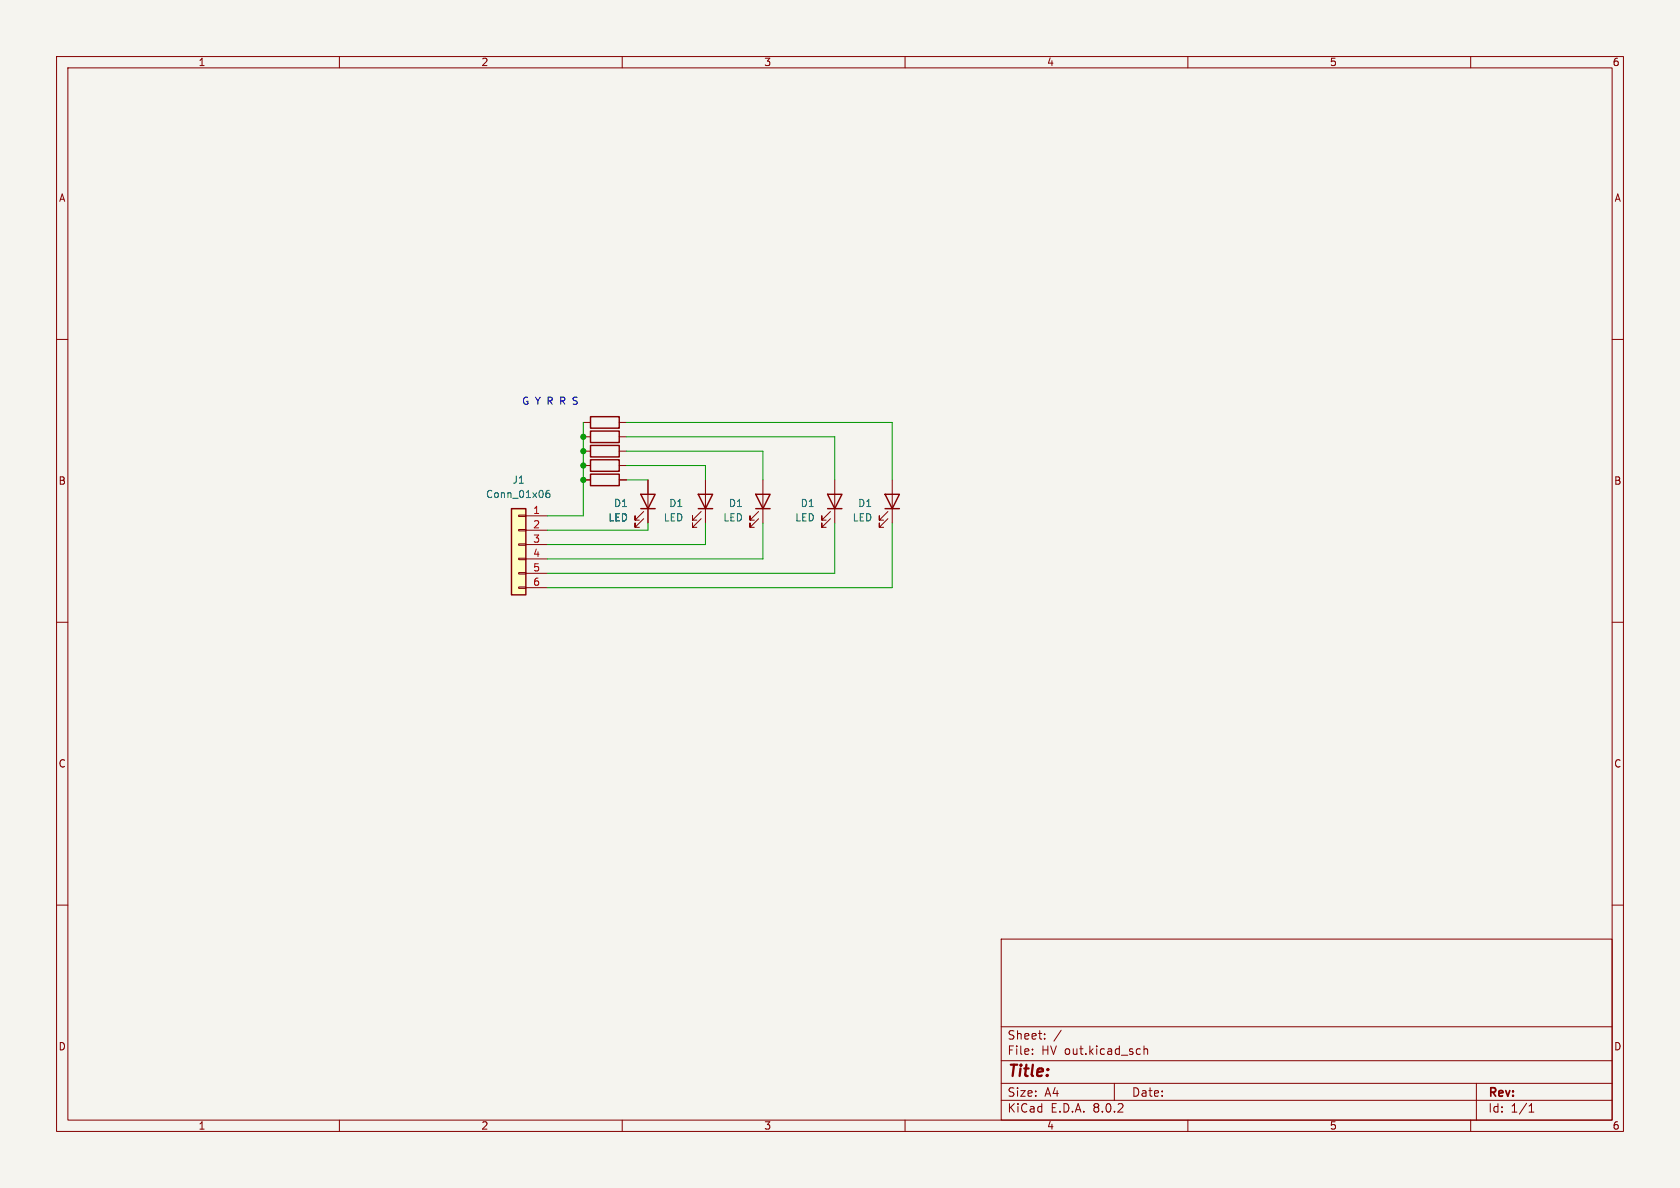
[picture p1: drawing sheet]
(kicad_sch (version 20230121) (generator eeschema)

 (paper "A4")

 (lib_symbols
  (symbol "Connector_Generic:Conn_01x06" (pin_names (offset 1.016) hide) (in_bom yes) (on_board yes)
   (property "Reference" "J" (at 0 7.62 0) (effects (font (size 1.27 1.27))))
   (property "Value" "Conn_01x06" (at 0 -10.16 0) (effects (font (size 1.27 1.27))))
   (property "Footprint" "" (at 0 0 0) (effects (font (size 1.27 1.27)) hide))
   (property "Datasheet" "~" (at 0 0 0) (effects (font (size 1.27 1.27)) hide))
   (symbol "Conn_01x06_1_1"
    (rectangle (start -1.27 -7.493) (end 0 -7.747) (stroke (width 0.1524) (type default)) (fill (type none)))
    (rectangle (start -1.27 -4.953) (end 0 -5.207) (stroke (width 0.1524) (type default)) (fill (type none)))
    (rectangle (start -1.27 -2.413) (end 0 -2.667) (stroke (width 0.1524) (type default)) (fill (type none)))
    (rectangle (start -1.27 0.127) (end 0 -0.127) (stroke (width 0.1524) (type default)) (fill (type none)))
    (rectangle (start -1.27 2.667) (end 0 2.413) (stroke (width 0.1524) (type default)) (fill (type none)))
    (rectangle (start -1.27 5.207) (end 0 4.953) (stroke (width 0.1524) (type default)) (fill (type none)))
    (rectangle (start -1.27 6.35) (end 1.27 -8.89) (stroke (width 0.254) (type default)) (fill (type background)))
    (pin passive line (at -5.08 5.08 0) (length 3.81) (name "Pin_1" (effects (font (size 1.27 1.27)))) (number "1" (effects (font (size 1.27 1.27)))))
    (pin passive line (at -5.08 2.54 0) (length 3.81) (name "Pin_2" (effects (font (size 1.27 1.27)))) (number "2" (effects (font (size 1.27 1.27)))))
    (pin passive line (at -5.08 0 0) (length 3.81) (name "Pin_3" (effects (font (size 1.27 1.27)))) (number "3" (effects (font (size 1.27 1.27)))))
    (pin passive line (at -5.08 -2.54 0) (length 3.81) (name "Pin_4" (effects (font (size 1.27 1.27)))) (number "4" (effects (font (size 1.27 1.27)))))
    (pin passive line (at -5.08 -5.08 0) (length 3.81) (name "Pin_5" (effects (font (size 1.27 1.27)))) (number "5" (effects (font (size 1.27 1.27)))))
    (pin passive line (at -5.08 -7.62 0) (length 3.81) (name "Pin_6" (effects (font (size 1.27 1.27)))) (number "6" (effects (font (size 1.27 1.27)))))))
  (symbol "Device:LED" (pin_numbers hide) (pin_names (offset 1.016) hide) (in_bom yes) (on_board yes)
   (property "Reference" "D" (at 0 2.54 0) (effects (font (size 1.27 1.27))))
   (property "Value" "LED" (at 0 -2.54 0) (effects (font (size 1.27 1.27))))
   (property "Footprint" "" (at 0 0 0) (effects (font (size 1.27 1.27)) hide))
   (property "Datasheet" "~" (at 0 0 0) (effects (font (size 1.27 1.27)) hide))
   (symbol "LED_0_1"
    (polyline (pts (xy -1.27 -1.27) (xy -1.27 1.27)) (stroke (width 0.254) (type default)) (fill (type none)))
    (polyline (pts (xy -1.27 0) (xy 1.27 0)) (stroke (width 0) (type default)) (fill (type none)))
    (polyline (pts (xy 1.27 -1.27) (xy 1.27 1.27) (xy -1.27 0) (xy 1.27 -1.27)) (stroke (width 0.254) (type default)) (fill (type none)))
    (polyline (pts (xy -3.048 -0.762) (xy -4.572 -2.286) (xy -3.81 -2.286) (xy -4.572 -2.286) (xy -4.572 -1.524)) (stroke (width 0) (type default)) (fill (type none)))
    (polyline (pts (xy -1.778 -0.762) (xy -3.302 -2.286) (xy -2.54 -2.286) (xy -3.302 -2.286) (xy -3.302 -1.524)) (stroke (width 0) (type default)) (fill (type none))))
   (symbol "LED_1_1"
    (pin passive line (at -3.81 0 0) (length 2.54) (name "K" (effects (font (size 1.27 1.27)))) (number "1" (effects (font (size 1.27 1.27)))))
    (pin passive line (at 3.81 0 180) (length 2.54) (name "A" (effects (font (size 1.27 1.27)))) (number "2" (effects (font (size 1.27 1.27)))))))
  (symbol "Device:R" (pin_numbers hide) (pin_names (offset 0)) (in_bom yes) (on_board yes)
   (property "Reference" "R" (at 2.032 0 90) (effects (font (size 1.27 1.27))))
   (property "Value" "R" (at 0 0 90) (effects (font (size 1.27 1.27))))
   (property "Footprint" "" (at -1.778 0 90) (effects (font (size 1.27 1.27)) hide))
   (property "Datasheet" "~" (at 0 0 0) (effects (font (size 1.27 1.27)) hide))
   (symbol "R_0_1"
    (rectangle (start -1.016 -2.54) (end 1.016 2.54) (stroke (width 0.254) (type default)) (fill (type none))))
   (symbol "R_1_1"
    (pin passive line (at 0 3.81 270) (length 1.27) (name "~" (effects (font (size 1.27 1.27)))) (number "1" (effects (font (size 1.27 1.27)))))
    (pin passive line (at 0 -3.81 90) (length 1.27) (name "~" (effects (font (size 1.27 1.27)))) (number "2" (effects (font (size 1.27 1.27))))))))

 (junction (at 103.124 82.296) (diameter 0) (color 0 0 0 0))
 (junction (at 103.124 84.836) (diameter 0) (color 0 0 0 0))
 (junction (at 103.124 77.216) (diameter 0) (color 0 0 0 0))
 (junction (at 103.124 79.756) (diameter 0) (color 0 0 0 0))

 (wire (pts (xy 96.774 103.886) (xy 157.734 103.886)) (stroke (width 0) (type default)))
 (wire (pts (xy 103.124 77.216) (xy 103.124 79.756)) (stroke (width 0) (type default)))
 (wire (pts (xy 134.874 92.456) (xy 134.874 98.806)) (stroke (width 0) (type default)))
 (wire (pts (xy 134.874 79.756) (xy 134.874 84.836)) (stroke (width 0) (type default)))
 (wire (pts (xy 110.744 79.756) (xy 134.874 79.756)) (stroke (width 0) (type default)))
 (wire (pts (xy 147.574 77.216) (xy 147.574 84.836)) (stroke (width 0) (type default)))
 (wire (pts (xy 147.574 101.346) (xy 96.774 101.346)) (stroke (width 0) (type default)))
 (wire (pts (xy 114.554 93.726) (xy 96.774 93.726)) (stroke (width 0) (type default)))
 (wire (pts (xy 96.774 91.186) (xy 103.124 91.186)) (stroke (width 0) (type default)))
 (wire (pts (xy 114.554 93.726) (xy 114.554 92.456)) (stroke (width 0) (type default)))
 (wire (pts (xy 110.744 74.676) (xy 157.734 74.676)) (stroke (width 0) (type default)))
 (wire (pts (xy 124.714 82.296) (xy 124.714 84.836)) (stroke (width 0) (type default)))
 (wire (pts (xy 134.874 98.806) (xy 96.774 98.806)) (stroke (width 0) (type default)))
 (wire (pts (xy 157.734 92.456) (xy 157.734 103.886)) (stroke (width 0) (type default)))
 (wire (pts (xy 124.714 92.456) (xy 124.714 96.266)) (stroke (width 0) (type default)))
 (wire (pts (xy 110.744 82.296) (xy 124.714 82.296)) (stroke (width 0) (type default)))
 (wire (pts (xy 103.124 74.676) (xy 103.124 77.216)) (stroke (width 0) (type default)))
 (wire (pts (xy 147.574 92.456) (xy 147.574 101.346)) (stroke (width 0) (type default)))
 (wire (pts (xy 157.734 74.676) (xy 157.734 84.836)) (stroke (width 0) (type default)))
 (wire (pts (xy 114.554 84.836) (xy 110.744 84.836)) (stroke (width 0) (type default)))
 (wire (pts (xy 110.744 77.216) (xy 147.574 77.216)) (stroke (width 0) (type default)))
 (wire (pts (xy 124.714 96.266) (xy 96.774 96.266)) (stroke (width 0) (type default)))
 (wire (pts (xy 103.124 79.756) (xy 103.124 82.296)) (stroke (width 0) (type default)))
 (wire (pts (xy 103.124 91.186) (xy 103.124 84.836)) (stroke (width 0) (type default)))
 (wire (pts (xy 103.124 82.296) (xy 103.124 84.836)) (stroke (width 0) (type default)))

 (text "G Y R R S" (at 92.202 71.882 0) (effects (font (size 1.27 1.27)) (justify left bottom)))

 (symbol (lib_id "Device:LED") (at 134.874 88.646 270) (mirror x) (unit 1) (in_bom yes) (on_board yes) (dnp no)
  (property "Reference" "D1" (at 131.445 88.9635 90) (effects (font (size 1.27 1.27)) (justify right)))
  (property "Value" "LED" (at 131.445 91.5035 90) (effects (font (size 1.27 1.27)) (justify right)))
  (property "Footprint" "custom_kicad_lib_sk:LED_NO_SILK" (at 134.874 88.646 0) (effects (font (size 1.27 1.27)) hide))
  (property "Datasheet" "~" (at 134.874 88.646 0) (effects (font (size 1.27 1.27)) hide)) (pin "1") (pin "2")
  (instances (project "signal PCB" (path "" (reference "D1") (unit 1)) (path "" (reference "D3") (unit 1)) (path "" (reference "D?") (unit 1)) (path "" (reference "D20") (unit 1)) (path "" (reference "D1003") (unit 1)))))

 (symbol (lib_id "Device:LED") (at 124.714 88.646 270) (mirror x) (unit 1) (in_bom yes) (on_board yes) (dnp no) (fields_autoplaced)
  (property "Reference" "D1" (at 120.904 88.9635 90) (effects (font (size 1.27 1.27)) (justify right)))
  (property "Value" "LED" (at 120.904 91.5035 90) (effects (font (size 1.27 1.27)) (justify right)))
  (property "Footprint" "custom_kicad_lib_sk:LED_NO_SILK" (at 124.714 88.646 0) (effects (font (size 1.27 1.27)) hide))
  (property "Datasheet" "~" (at 124.714 88.646 0) (effects (font (size 1.27 1.27)) hide)) (pin "1") (pin "2")
  (instances (project "signal PCB" (path "" (reference "D1") (unit 1)) (path "" (reference "D2") (unit 1)) (path "" (reference "D?") (unit 1)) (path "" (reference "D19") (unit 1)) (path "" (reference "D1002") (unit 1)))))

 (symbol (lib_id "Connector_Generic:Conn_01x06") (at 91.694 96.266 0) (mirror y) (unit 1) (in_bom yes) (on_board yes) (dnp no) (fields_autoplaced)
  (property "Reference" "J1" (at 91.694 84.836 0) (effects (font (size 1.27 1.27))))
  (property "Value" "Conn_01x06" (at 91.694 87.376 0) (effects (font (size 1.27 1.27))))
  (property "Footprint" "custom_kicad_lib_sk:06_solderpad_2.54" (at 91.694 96.266 0) (effects (font (size 1.27 1.27)) hide))
  (property "Datasheet" "~" (at 91.694 96.266 0) (effects (font (size 1.27 1.27)) hide)) (pin "1") (pin "2") (pin "3") (pin "4") (pin "5") (pin "6")
  (instances (project "signal PCB" (path "" (reference "J1") (unit 1)) (path "" (reference "J?") (unit 1)) (path "" (reference "J13") (unit 1)) (path "" (reference "J1001") (unit 1)))))

 (symbol (lib_id "Device:LED") (at 114.554 88.646 270) (mirror x) (unit 1) (in_bom yes) (on_board yes) (dnp no) (fields_autoplaced)
  (property "Reference" "D1" (at 111.125 88.9635 90) (effects (font (size 1.27 1.27)) (justify right)))
  (property "Value" "LED" (at 111.125 91.5035 90) (effects (font (size 1.27 1.27)) (justify right)))
  (property "Footprint" "custom_kicad_lib_sk:LED_NO_SILK" (at 114.554 88.646 0) (effects (font (size 1.27 1.27)) hide))
  (property "Datasheet" "~" (at 114.554 88.646 0) (effects (font (size 1.27 1.27)) hide)) (pin "1") (pin "2")
  (instances (project "signal PCB" (path "" (reference "D1") (unit 1)) (path "" (reference "D1") (unit 1)) (path "" (reference "D?") (unit 1)) (path "" (reference "D18") (unit 1)) (path "" (reference "D1001") (unit 1)))))

 (symbol (lib_id "Device:R") (at 106.934 84.836 270) (mirror x) (unit 1) (in_bom yes) (on_board yes) (dnp no) (fields_autoplaced)
  (property "Reference" "R1" (at 106.934 81.026 90) (effects (font (size 1.27 1.27)) hide))
  (property "Value" "R" (at 106.934 81.026 90) (effects (font (size 1.27 1.27)) hide))
  (property "Footprint" "Resistor_SMD:R_0805_2012Metric_Pad1.20x1.40mm_HandSolder" (at 106.934 86.614 90) (effects (font (size 1.27 1.27)) hide))
  (property "Datasheet" "~" (at 106.934 84.836 0) (effects (font (size 1.27 1.27)) hide)) (pin "1") (pin "2")
  (instances (project "signal PCB" (path "" (reference "R1") (unit 1)) (path "" (reference "R?") (unit 1)) (path "" (reference "R18") (unit 1)) (path "" (reference "R1005") (unit 1)))))

 (symbol (lib_id "Device:LED") (at 147.574 88.646 270) (mirror x) (unit 1) (in_bom yes) (on_board yes) (dnp no)
  (property "Reference" "D1" (at 144.145 88.9635 90) (effects (font (size 1.27 1.27)) (justify right)))
  (property "Value" "LED" (at 144.145 91.5035 90) (effects (font (size 1.27 1.27)) (justify right)))
  (property "Footprint" "custom_kicad_lib_sk:LED_NO_SILK" (at 147.574 88.646 0) (effects (font (size 1.27 1.27)) hide))
  (property "Datasheet" "~" (at 147.574 88.646 0) (effects (font (size 1.27 1.27)) hide)) (pin "1") (pin "2")
  (instances (project "signal PCB" (path "" (reference "D1") (unit 1)) (path "" (reference "D3") (unit 1)) (path "" (reference "D?") (unit 1)) (path "" (reference "D21") (unit 1)) (path "" (reference "D1004") (unit 1)))))

 (symbol (lib_id "Device:R") (at 106.934 77.216 270) (mirror x) (unit 1) (in_bom yes) (on_board yes) (dnp no) (fields_autoplaced)
  (property "Reference" "R1" (at 106.934 73.406 90) (effects (font (size 1.27 1.27)) hide))
  (property "Value" "R" (at 106.934 73.406 90) (effects (font (size 1.27 1.27)) hide))
  (property "Footprint" "Resistor_SMD:R_0805_2012Metric_Pad1.20x1.40mm_HandSolder" (at 106.934 78.994 90) (effects (font (size 1.27 1.27)) hide))
  (property "Datasheet" "~" (at 106.934 77.216 0) (effects (font (size 1.27 1.27)) hide)) (pin "1") (pin "2")
  (instances (project "signal PCB" (path "" (reference "R1") (unit 1)) (path "" (reference "R?") (unit 1)) (path "" (reference "R15") (unit 1)) (path "" (reference "R1002") (unit 1)))))

 (symbol (lib_id "Device:LED") (at 157.734 88.646 270) (mirror x) (unit 1) (in_bom yes) (on_board yes) (dnp no)
  (property "Reference" "D1" (at 154.305 88.9635 90) (effects (font (size 1.27 1.27)) (justify right)))
  (property "Value" "LED" (at 154.305 91.5035 90) (effects (font (size 1.27 1.27)) (justify right)))
  (property "Footprint" "custom_kicad_lib_sk:02_solderpad_2.54" (at 157.734 88.646 0) (effects (font (size 1.27 1.27)) hide))
  (property "Datasheet" "~" (at 157.734 88.646 0) (effects (font (size 1.27 1.27)) hide)) (pin "1") (pin "2")
  (instances (project "signal PCB" (path "" (reference "D1") (unit 1)) (path "" (reference "D3") (unit 1)) (path "" (reference "D?") (unit 1)) (path "" (reference "D29") (unit 1)) (path "" (reference "D1005") (unit 1)))))

 (symbol (lib_id "Device:R") (at 106.934 74.676 270) (mirror x) (unit 1) (in_bom yes) (on_board yes) (dnp no) (fields_autoplaced)
  (property "Reference" "R1" (at 106.934 70.866 90) (effects (font (size 1.27 1.27)) hide))
  (property "Value" "R" (at 106.934 70.866 90) (effects (font (size 1.27 1.27)) hide))
  (property "Footprint" "Resistor_SMD:R_0805_2012Metric_Pad1.20x1.40mm_HandSolder" (at 106.934 76.454 90) (effects (font (size 1.27 1.27)) hide))
  (property "Datasheet" "~" (at 106.934 74.676 0) (effects (font (size 1.27 1.27)) hide)) (pin "1") (pin "2")
  (instances (project "signal PCB" (path "" (reference "R1") (unit 1)) (path "" (reference "R?") (unit 1)) (path "" (reference "R26") (unit 1)) (path "" (reference "R1001") (unit 1)))))

 (symbol (lib_id "Device:R") (at 106.934 82.296 270) (mirror x) (unit 1) (in_bom yes) (on_board yes) (dnp no) (fields_autoplaced)
  (property "Reference" "R1" (at 106.934 78.486 90) (effects (font (size 1.27 1.27)) hide))
  (property "Value" "R" (at 106.934 78.486 90) (effects (font (size 1.27 1.27)) hide))
  (property "Footprint" "Resistor_SMD:R_0805_2012Metric_Pad1.20x1.40mm_HandSolder" (at 106.934 84.074 90) (effects (font (size 1.27 1.27)) hide))
  (property "Datasheet" "~" (at 106.934 82.296 0) (effects (font (size 1.27 1.27)) hide)) (pin "1") (pin "2")
  (instances (project "signal PCB" (path "" (reference "R1") (unit 1)) (path "" (reference "R?") (unit 1)) (path "" (reference "R17") (unit 1)) (path "" (reference "R1004") (unit 1)))))

 (symbol (lib_id "Device:R") (at 106.934 79.756 270) (mirror x) (unit 1) (in_bom yes) (on_board yes) (dnp no) (fields_autoplaced)
  (property "Reference" "R1" (at 106.934 75.946 90) (effects (font (size 1.27 1.27)) hide))
  (property "Value" "R" (at 106.934 75.946 90) (effects (font (size 1.27 1.27)) hide))
  (property "Footprint" "Resistor_SMD:R_0805_2012Metric_Pad1.20x1.40mm_HandSolder" (at 106.934 81.534 90) (effects (font (size 1.27 1.27)) hide))
  (property "Datasheet" "~" (at 106.934 79.756 0) (effects (font (size 1.27 1.27)) hide)) (pin "1") (pin "2")
  (instances (project "signal PCB" (path "" (reference "R1") (unit 1)) (path "" (reference "R?") (unit 1)) (path "" (reference "R16") (unit 1)) (path "" (reference "R1003") (unit 1))))))
